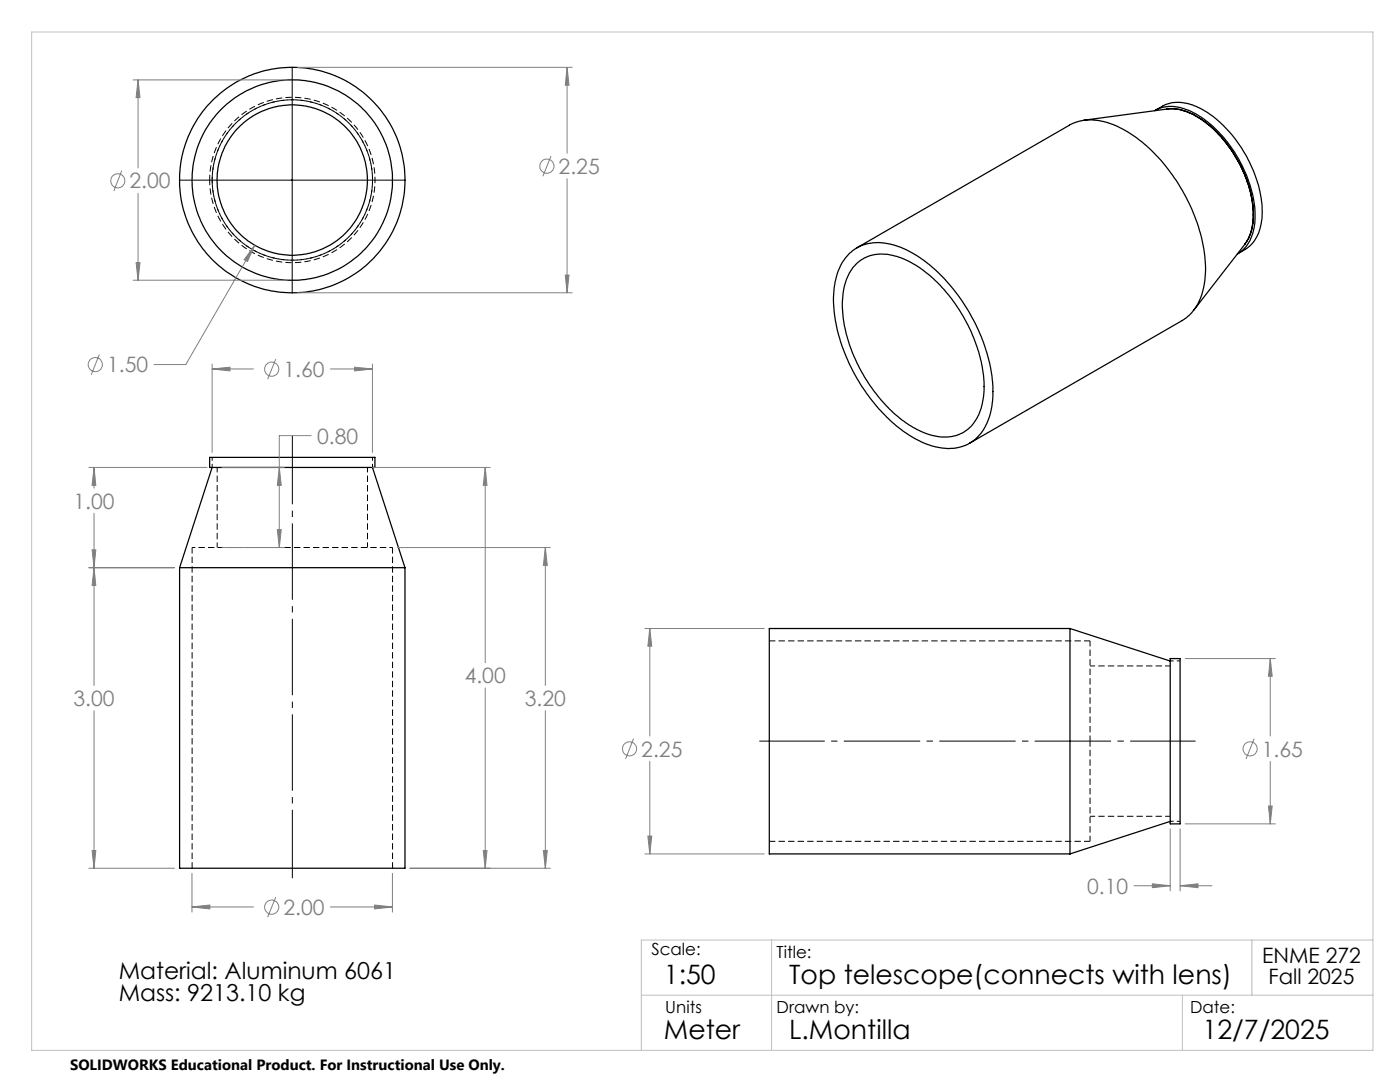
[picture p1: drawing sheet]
<svg xmlns="http://www.w3.org/2000/svg" width="279mm" height="216mm" viewBox="0 0 279 216" stroke-linecap="round" stroke-linejoin="round" font-family="sans-serif">
<path d="M42.3 35.9a16 16 0 0 1 23.8-14 16 16 0 0 1 .7 27.6 16 16 0 0 1-24.4-12.7l-.1-.9M74.3 35.9a16 16 0 0 0-23.7-14 16 16 0 0 0-.7 27.6 16 16 0 0 0 24.4-12.7v-.9" fill="none" stroke="#000" stroke-width=".2" stroke-dasharray="1.3 .6" stroke-dashoffset="-.1" stroke-linecap="butt"/>
<path d="M41.8 35.9a16.5 16.5 0 0 1 24.5-14.4 16.5 16.5 0 0 1 .8 28.4 16.5 16.5 0 0 1-25.2-13.1l-.1-.9M217.5 147.9v-20M217.5 167.9v-20" fill="none" stroke="#000" stroke-width=".2" stroke-dasharray="1.3 .6" stroke-dashoffset=".2" stroke-linecap="butt"/>
<g fill="none" stroke="#000" stroke-width=".25">
<path d="M230.4 22.1a7.7 7.7 0 0 1 7.8 .4 24.5 24.5 0 0 1 10.9 13.3 17 17 0 0 1 .8 11 6.4 6.4 0 0 1-3 3.9M230.6 22l1.4-.8a7.8 7.8 0 0 1 7.6 .5 25.1 25.1 0 0 1 11.2 14.1 15.8 15.8 0 0 1 .1 11.3l-.7 1.2-.7 .7-2.4 1.6M232.9 21.8a11.2 11.2 0 0 1 8.3 3.1 25.3 25.3 0 0 1 8.9 17.6 10 10 0 0 1-1.6 6.2M232.9 21.8l-16.6 2.2M169.6 50.5a9.3 9.3 0 0 1 9.8-1.3 28.9 28.9 0 0 1 13.5 12.3 31.8 31.8 0 0 1 5.2 18.5 10.4 10.4 0 0 1-4.9 8.6 11.4 11.4 0 0 1-10.5-1 34.2 34.2 0 0 1-14-16.9 25.7 25.7 0 0 1-1.9-15 10 10 0 0 1 2.8-5.2zM171 49.5l42.4-24.5a10.4 10.4 0 0 1 9.6 .2 31.9 31.9 0 0 1 13.8 14.3 29.9 29.9 0 0 1 3.7 16.5 10.2 10.2 0 0 1-4.6 8l-42.4 24.4M171 52.5a8.2 8.2 0 0 1 8.7-1.1 26.2 26.2 0 0 1 12.6 11.8 27.5 27.5 0 0 1 4 16 8.8 8.8 0 0 1-4.6 7.3 9.9 9.9 0 0 1-9.1-1 29.8 29.8 0 0 1-12-14 22.5 22.5 0 0 1-1.9-15l.8-2 .7-1.1zM248.5 48.7l-10.3 13.2M41.8 91.3h33v2h-33zM42.3 93.3l-6.5 20M74.3 93.3l6.5 20M35.8 113.3h45"/>
<path d="M35.8 113.3v59.9h45v-59.9M213.5 125.4v45M213.5 125.4h-60v45h60M213.5 125.4l20 6.5M233.5 131.4h2v33h-2zM233.5 163.9l-20 6.5"/>
<circle cx="58.3" cy="35.9" r="22.5"/>
<circle cx="58.3" cy="35.9" r="20"/>
<circle cx="58.3" cy="35.9" r="15"/>
</g>
<path d="M42.3 91.2v2M74.3 93.2v-2M78.3 109.2h-40M235.5 131.9h-2M233.5 163.9h2" fill="none" stroke="#000" stroke-width=".2" stroke-dasharray="1.3 .6" stroke-dashoffset=".6" stroke-linecap="butt"/>
<path d="M38.3 109.2v64M217.5 127.9h-64M78.3 173.2v-64M153.5 167.9h64" fill="none" stroke="#000" stroke-width=".2" stroke-dasharray="1.3 .6" stroke-dashoffset=".1" stroke-linecap="butt"/>
<path d="M43.3 93.2v16M73.3 109.2v-16M233.5 132.9h-16M217.5 162.9h16" fill="none" stroke="#000" stroke-width=".2" stroke-dasharray="1.3 .6" stroke-dashoffset=".3" stroke-linecap="butt"/>
<g fill="none" stroke="#808080" stroke-width=".2">
<path d="M26.6 15.9h30.7M27.6 15.9l.3 3.6h-.7zM27.6 15.9v17.6M59.3 13.4h54.9M113.2 13.4l.4 3.6h-.8zM113.2 13.4v17.2M24.3 34l-1.6 4.1M27.6 38.6v17.3M110 31.2l-1.7 4M113.2 35.7v22.7M26.6 55.9h30.7M27.2 52.4h.7l-.3 3.5z"/>
<path d="M50.8 48.9l-1.4 3.3-.7-.4zM50.8 48.9l-13.7 23.8h-6.4M59.3 58.4h54.9M112.8 54.9h.8l-.4 3.5zM19.8 70.7l-1.6 4.1M42.3 73.6l3.6-.3v.7zM42.3 72.6v17.7M42.3 73.6h8.3M55 71.6l-1.6 4.1M65.9 73.6h8.4M70.8 73.3l3.5 .3-3.5 .4zM74.3 72.6v17.7"/>
<path d="M17.7 93.3h23.6M18.8 93.3l.3 3.5h-.7zM18.8 93.3v4.1M44.3 93.3h12.5M55.7 93.3l.4 3.5h-.7zM62.1 86.9h-6.4v22.4M74.3 93.3h23.5M96.8 93.3l.4 3.5h-.8zM96.8 93.3v38.9M17.7 113.3h17.1M18.4 109.7h.7l-.3 3.6zM18.8 113.3l.3 3.5h-.7z"/>
<path d="M18.8 102.4v34.4M44.3 109.3h12.5M55.4 105.7h.7l-.4 3.6zM79.3 109.3h30.5M108.8 109.3l.4 3.5h-.8zM108.8 109.3v27.5M96.8 137.3v35.9M128.7 125.4h23.8M129.7 125.4l.4 3.5h-.8zM129.7 125.4v21.5M236.5 131.4h18M253.5 131.4l.4 3.5h-.7z"/>
<path d="M253.5 131.4v15.5M18.8 141.8v31.4M108.8 141.8v31.4M126.4 147.4l-1.6 4M129.7 151.9v18.5M250.3 147.4l-1.6 4M253.5 151.9v12.5M17.7 173.2h17.1M18.4 169.7h.7l-.3 3.5zM38.3 174.3v7.7M55 179l-1.6 4M78.3 174.3v7.7"/>
<path d="M81.8 173.2h28M96.4 169.7h.8l-.4 3.5zM108.4 169.7h.8l-.4 3.5zM128.7 170.4h23.8M129.3 166.8h.8l-.4 3.6zM226.3 176.7h7.2M230 176.4l3.5 .3-3.5 .4zM233.5 165.4v12.4M235.5 176.7l3.6-.3v.7zM235.5 165.4v12.4M235.5 176.7h6.4M236.5 164.4h18"/>
<path d="M253.2 160.8h.7l-.4 3.6zM38.3 181l3.6-.4v.8zM38.3 181h12.3M65.9 181h12.4M74.8 180.6l3.5 .4-3.5 .4z"/>
<circle cx="23.5" cy="36.1" r="1.41"/>
<circle cx="109.1" cy="33.2" r="1.42"/>
<circle cx="19" cy="72.8" r="1.41"/>
<circle cx="54.2" cy="73.7" r="1.41"/>
<circle cx="125.6" cy="149.4" r="1.4"/>
<circle cx="249.5" cy="149.4" r="1.41"/>
<circle cx="54.2" cy="181" r="1.41"/>
</g>
<path d="M58.3 175.2v-88.2" fill="none" stroke="#000" stroke-width=".2" stroke-dasharray="15.2 1.3 1.3 1.3" stroke-dashoffset="1.6" stroke-linecap="butt"/>
<path d="M151.5 147.9h87.1" fill="none" stroke="#000" stroke-width=".2" stroke-dasharray="15.2 1.3 1.3 1.3" stroke-dashoffset="2.2" stroke-linecap="butt"/>
<path d="M58.3 13.4v45.1M35.8 35.9h45.1" fill="none" stroke="#000" stroke-width=".2"/>
<path d="M6.3 6.4h267.7v203.2h-267.7zM128 198.6h146M154 187.6v22M236 198.6v11M249.8 187.6v11M274 187.6h-146v22" fill="none" stroke="#c0c0c0" stroke-width=".2"/>
<path d="M113.2 13.4l.4 3.6h-.8zM112.8 54.9h.8l-.4 3.5zM27.6 15.9l.3 3.6h-.7zM27.2 52.4h.7l-.3 3.5zM50.8 48.9l-2.1 2.9 .7 .4zM18.8 113.3l.3 3.5h-.7zM18.4 169.7h.7l-.3 3.5zM18.8 93.3l.3 3.5h-.7zM18.4 109.7h.7l-.3 3.6zM96.8 93.3l.4 3.5h-.8zM96.4 169.7h.8l-.4 3.5zM108.8 109.3l.4 3.5h-.8zM108.4 169.7h.8l-.4 3.5zM74.8 180.6l3.5 .4-3.5 .4zM38.3 181l3.6-.4v.8zM70.8 73.3l3.5 .3-3.5 .4zM42.3 73.6l3.6-.3v.7zM55.7 93.3l.4 3.5h-.7zM55.4 105.7h.7l-.4 3.6zM129.7 125.4l.4 3.5h-.8zM129.3 166.8h.8l-.4 3.6zM253.5 131.4l.4 3.5h-.7zM253.2 160.8h.7l-.4 3.6zM230 176.4l3.5 .3-3.5 .4zM235.5 176.7l3.6-.3v.7z" fill="#808080"/>
<g font-size="5.3">
<text x="132.5" y="196.4">1:50</text>
<text x="157.5" y="196.4">Top telescope(connects with lens)</text>
<text x="132.5" y="207.4">Meter</text>
<text x="157.5" y="207.4">L.Montilla</text>
<text x="240" y="207.4">12/7/2025</text>
</g>
<g font-size="4.7">
<text x="23.7" y="195.3">Material: Aluminum 6061</text>
<text x="23.7" y="199.8">Mass: 9213.10 kg</text>
</g>
<g font-size="4.2" fill="#808080">
<text x="111.5" y="34.7">2.25</text>
<text x="25.9" y="37.6">2.00</text>
<text x="21.4" y="74.3">1.50</text>
<text x="56.6" y="75.2">1.60</text>
<text x="63.3" y="88.5">0.80</text>
<text x="14.7" y="101.5">1.00</text>
<text x="92.7" y="136.3">4.00</text>
<text x="14.7" y="140.9">3.00</text>
<text x="104.7" y="140.9">3.20</text>
<text x="128" y="151">2.25</text>
<text x="251.8" y="151">1.65</text>
<text x="217" y="178.3">0.10</text>
<text x="56.6" y="182.5">2.00</text>
</g>
<g font-size="4.2">
<text x="251.9" y="192.2">ENME 272</text>
<text x="253.2" y="196.4">Fall 2025</text>
</g>
<g font-size="3.3">
<text x="130" y="190.6">Scale:</text>
<text x="155" y="191.2">Title:</text>
<text x="132.8" y="202.2">Units</text>
<text x="155" y="202.2">Drawn by:</text>
<text x="237.5" y="202.2">Date:</text>
</g>
<text font-size="3" x="14" y="213.5">SOLIDWORKS Educational Product. For Instructional Use Only.</text>
</svg>
